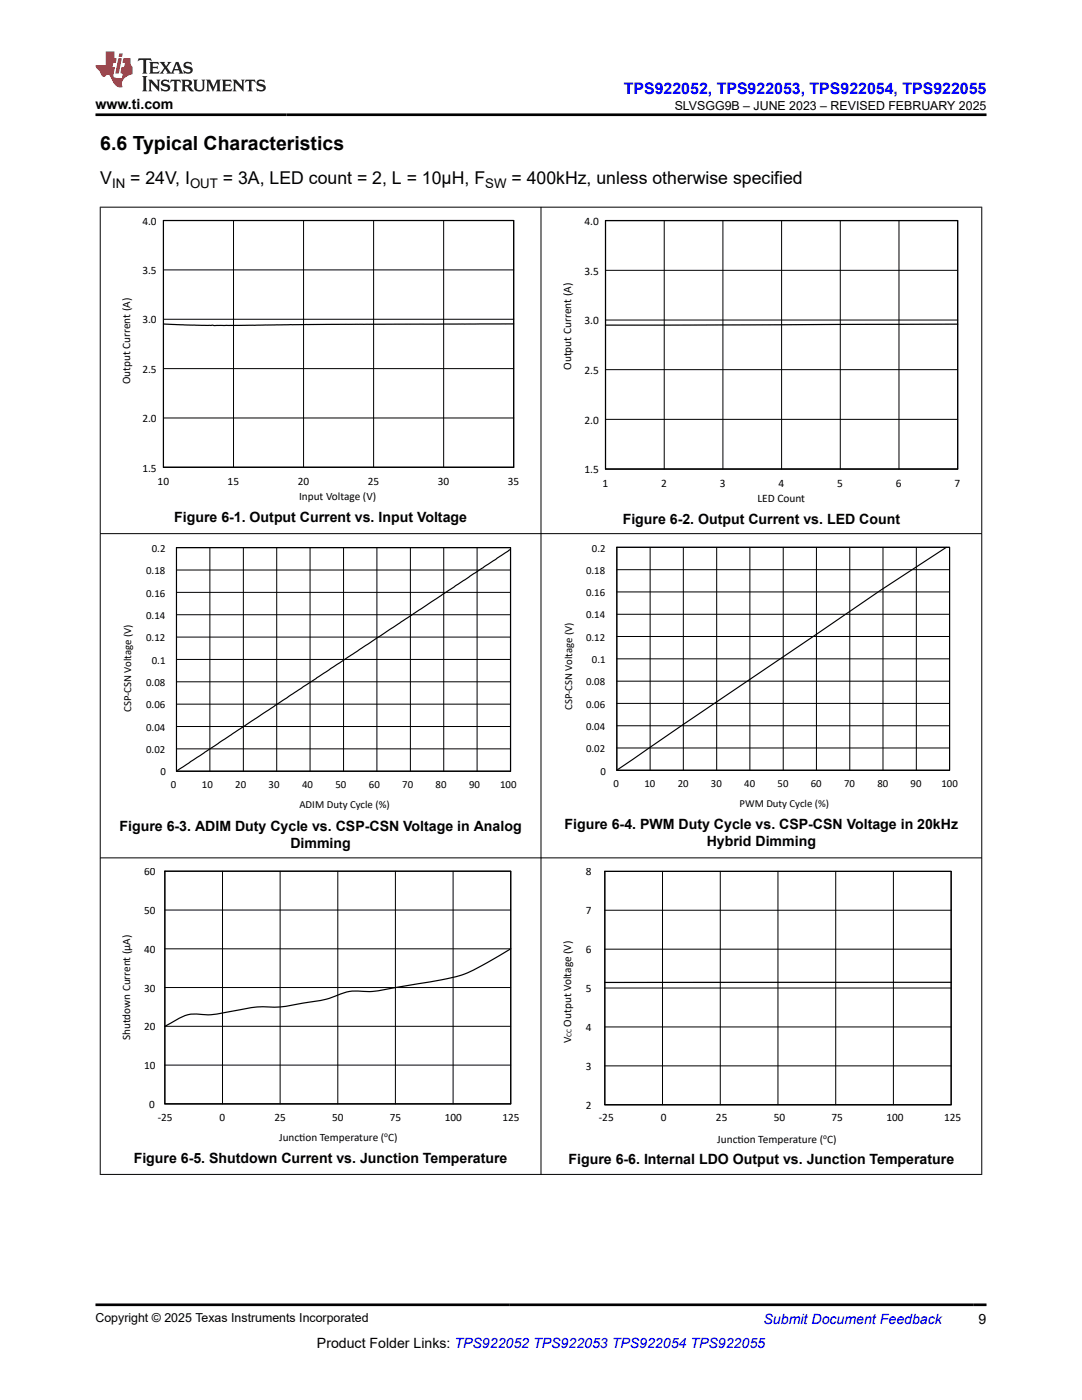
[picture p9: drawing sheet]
<svg xmlns="http://www.w3.org/2000/svg" width="216mm" height="279mm" viewBox="0 0 216 279" stroke-linecap="round" stroke-linejoin="round" font-family="sans-serif">
<g fill="none" stroke="#000" stroke-width=".2">
<path d="M19.9 41.3h176.1M20 41.3v193.1M32.6 53.9h69.9M46.6 44v49.3M60.6 44v49.3M74.6 44v49.3M88.5 44v49.3M107.9 41.3v193.1M120.8 53.9h70.3M132.5 44v49.6M144.2 44v49.6M156 44v49.6"/>
<path d="M167.7 44v49.6M179.4 44v49.6M195.9 41.3v193.1M32.6 73.6h69.9M32.6 63.7h69.9M120.8 73.8h70.3M120.8 63.9h70.3M32.6 83.4h69.9M32.6 93.3v-49.3h69.9v49.3M120.8 83.7h70.3M120.8 93.6v-49.6h70.3v49.6M19.9 106.5h176.1"/>
<path d="M35.2 118.2h66.7M35.2 113.8h66.7M41.9 109.3v44.6M48.6 109.3v44.6M55.2 109.3v44.6M61.9 109.3v44.6M68.6 109.3v44.6M75.2 109.3v44.6M81.9 109.3v44.6M88.5 109.3v44.6M95.2 109.3v44.6M123.1 118.1h66.4"/>
<path d="M123.1 113.7h66.4M129.7 109.2v44.5M136.4 109.2v44.5M143 109.2v44.5M149.6 109.2v44.5M156.3 109.2v44.5M162.9 109.2v44.5M169.6 109.2v44.5M176.2 109.2v44.5M182.8 109.2v44.5M35.2 136.1h66.7M35.2 131.6h66.7"/>
<path d="M35.2 127.1h66.7M35.2 122.7h66.7M123.1 135.9h66.4M123.1 131.5h66.4M123.1 127h66.4M123.1 122.6h66.4M35.2 149.5h66.7M35.2 145h66.7M35.2 140.5h66.7M35.2 153.9v-44.6h66.7v44.6M123.1 149.3h66.4M123.1 144.8h66.4"/>
<path d="M123.1 140.4h66.4M123.1 153.7v-44.5h66.4v44.5M19.9 171.2h176.1M44.4 173.9v46.4M55.9 173.9v46.4M67.4 173.9v46.4M78.9 173.9v46.4M90.4 173.9v46.4M132.2 173.9v46.6M143.7 173.9v46.6M155.2 173.9v46.6M166.8 173.9v46.6"/>
<path d="M178.3 173.9v46.6M32.9 197.1h69M32.9 189.4h69M32.9 181.6h69M120.7 197.2h69.1M120.7 189.4h69.1M120.7 181.7h69.1M32.9 212.6h69M32.9 204.8h69M120.7 212.7h69.1M120.7 204.9h69.1M19.9 234.4h176.1"/>
<path d="M32.9 220.3v-46.4h69v46.4M120.7 220.5v-46.6h69.1v46.6"/>
</g>
<path d="M32.6 44h69.9v49.3h-69.9zM120.8 44h70.3v49.6h-70.3zM102.5 64.6l-41.4 .2-18.3 .2-10.2-.3M191.1 64.7l-70.3 .2M32.6 93.3h69.9M120.8 93.6h70.3M32.9 173.9h69v46.4h-69zM120.7 173.9h69.1v46.6h-69.1zM101.9 189.4l-3.9 2.3a26 26 0 0 1-11.9 4.2l-7.8 1.3a21.6 21.6 0 0 1-7.9 .6l-2 .4a23.6 23.6 0 0 1-7.9 2l-1.3 .2a21.7 21.7 0 0 1-7.2 .5l-2 .2-4 .8a18.6 18.6 0 0 1-7.2 .5 10.5 10.5 0 0 0-5.2 2.1l-.7 .3M189.8 196l-69.1 .1M32.9 220.3h69M120.7 220.5h69.1" fill="none" stroke="#000" stroke-width=".24"/>
<path d="M35.2 109.3h66.7v44.6h-66.7zM101.8 109.7l-66.4 44M123.1 109.2h66.4v44.5h-66.4zM188.8 109.2l-13.1 8.6-52.6 35.9M35.2 153.9h66.7M123.1 153.7h66.4" fill="none" stroke="#000" stroke-width=".23"/>
<path d="M27.7 11.6l-.2 .6 .5-.2h.6v.1v2.2l-.2 .4h1l-.2-.4v-2.2v-.1h.5l.5 .2-.1-.6zM29.8 12.4l.2 .3v1.6l-.2 .4h1.9l.1-.6a1.08 1.08 0 0 1-1.3 .2v-.7h.6l.4 .2v-.7l-.4 .2h-.6v-.5l.2-.2a1 1 0 0 1 1 .3l-.1-.5zM31.8 12.4l1 1.1-1 1.2h.9l-.2-.2 .4-.8 .5 .8-.2 .2h1.6l-.2-.2 .1-.5h1l.1 .5-.1 .2h.9l-.2-.4-.8-1.9h-.5l-1 2.1-.8-1.1 .9-1h-.8l.2 .2-.5 .6-.3-.6 .1-.2zM35.2 12.8l.4 1h-.8zM36.8 12.5a.65 .65 0 0 0-.2 .7 .65 .65 0 0 0 .6 .5l.7 .1 .1 .3a.79 .79 0 0 1-.7 .4 .79 .79 0 0 1-.7-.5l.1 .7 .2-.1a.93 .93 0 0 0 1.1 0 .93 .93 0 0 0 .4-.9 1.46 1.46 0 0 0-1.2-.6l-.1-.3a1.09 1.09 0 0 1 1.2 .2l-.2-.6-.1 .1-.6-.2zM28.4 15.2l.2 .4v2.2l-.2 .4h1l-.2-.4v-2.2l.2-.4zM29.6 15.9l.2 .4v1.5l-.2 .4h.8l-.3-.4v-1.3l1.7 1.8v-2l.2-.4h-.8l.2 .2 .1 1.1-1.2-1.3zM32.3 16a.65 .65 0 0 0-.2 .8 .65 .65 0 0 0 .7 .4l.6 .2 .1 .2a.79 .79 0 0 1-.7 .4 .79 .79 0 0 1-.7-.5l.1 .7 .2-.1a.93 .93 0 0 0 1.1 .1 .93 .93 0 0 0 .4-1 1.46 1.46 0 0 0-1.2-.5l-.1-.4a1.09 1.09 0 0 1 1.2 .2l-.2-.6-.1 .1-.6-.1zM34.1 15.9l-.1 .6a.63 .63 0 0 1 .7-.3l.1 1.6-.3 .4h1l-.2-.4v-1.6a.66 .66 0 0 1 .8 .3l-.1-.6zM36.2 15.9l.2 .4v1.5l-.2 .4h.9l-.2-.2v-.7h.5l.1 .2a.79 .79 0 0 0 1.2 .6l-1-.9a.61 .61 0 0 0 .6-.6 .61 .61 0 0 0-.5-.7zM36.9 16.2h.2a.47 .47 0 0 1 .5 .1 .47 .47 0 0 1 .1 .5l-.2 .1-.6 .1zM38.5 15.9l.2 .2a2.27 2.27 0 0 0 .4 2 1.04 1.04 0 0 0 1.7-.7v-1.3l.2-.2h-.8l.2 .4v1.1a.6 .6 0 0 1-.6 .6 .6 .6 0 0 1-.6-.6v-1.1l.3-.4zM41.1 15.9l.2 .4v1.5l-.2 .4h.7l-.2-.4v-1.4l.9 1.9 .8-1.9v1.4l-.2 .4h1l-.3-.4v-1.5l.3-.4h-.8l-.7 1.5-.7-1.5zM44.3 15.9l.2 .4v1.5l-.2 .4h1.9l.1-.6a1.09 1.09 0 0 1-1.3 .2v-.7h.6l.4 .2v-.6l-.4 .2h-.6v-.6l.2-.1a1.01 1.01 0 0 1 1 .3l-.1-.6zM46.4 15.9l.3 .4v1.5l-.3 .4h.8l-.2-.4v-1.3l1.6 1.8v-2l.2-.4h-.7l.2 .2v1.1l-1.2-1.3zM49 15.9l-.1 .6a.63 .63 0 0 1 .8-.3v1.6l-.3 .4h1l-.2-.4v-1.6a.66 .66 0 0 1 .8 .3l-.1-.6zM51.4 16a.65 .65 0 0 0-.2 .8 .65 .65 0 0 0 .6 .4l.6 .2 .2 .2a.79 .79 0 0 1-.8 .4 .79 .79 0 0 1-.6-.5l.1 .7 .2-.1a.93 .93 0 0 0 1 .1 .93 .93 0 0 0 .5-1 1.46 1.46 0 0 0-1.3-.5l-.1-.4a1.09 1.09 0 0 1 1.3 .2l-.2-.6-.2 .1-.5-.1z" fill="#231f20"/>
<path d="M21.1 10.3v2.7h-2.1l.1 .4 .9 1a.95 .95 0 0 0 .9 .9 .59 .59 0 0 1 .6-.4 .59 .59 0 0 1 .5 .3l.4 .8a1.59 1.59 0 0 0 2.1 1.4 1.61 1.61 0 0 1 1-2.3l1-.3-.1-1.5a1.59 1.59 0 0 1-.4-1.7h-1.4l-.2 .9h.5l-.1 .9h-.5l-.2 .9v.3l.4 .1-.2 .9h-.6a.73 .73 0 0 1-1.1-.7l.3-1.5h-.5l.2-.9h.5l.2-.9h-.5v-1.3zM23.6 11.6l-.6 3.1h.7l.6-3.1zM23.8 10.7l-.1 .6h.7l.1-.6z" fill="#ed1c24"/>
<path d="M19 22.9h177.8M19 260.4h177.8" fill="none" stroke="#000" stroke-width=".53"/>
<text font-size="3.9" x="20" y="29.9">6.6 Typical Characteristics</text>
<g font-size="3.5">
<text x="20" y="36.7">V</text>
<text x="26" y="36.7">= 24V, I</text>
<text x="44.5" y="36.7">= 3A, LED count = 2, L = 10µH, F</text>
<text x="102.1" y="36.7">= 400kHz, unless otherwise specified</text>
</g>
<text font-size="3.2" fill="#00f" x="124.5" y="18.7">TPS922052, TPS922053, TPS922054, TPS922055</text>
<g font-size="2.8">
<text x="19" y="21.8">www.ti.com</text>
<text x="34.8" y="104.1">Figure 6-1. Output Current vs. Input Voltage</text>
<text x="124.3" y="104.5">Figure 6-2. Output Current vs. LED Count</text>
<text x="23.9" y="165.8">Figure 6-3. ADIM Duty Cycle vs. CSP-CSN Voltage in Analog</text>
<text x="112.7" y="165.5">Figure 6-4. PWM Duty Cycle vs. CSP-CSN Voltage in 20kHz</text>
<text x="57.9" y="169.2">Dimming</text>
<text x="141" y="168.9">Hybrid Dimming</text>
<text x="26.7" y="232.1">Figure 6-5. Shutdown Current vs. Junction Temperature</text>
<text x="113.5" y="232.4">Figure 6-6. Internal LDO Output vs. Junction Temperature</text>
<text x="63.2" y="269">Product Folder Links: TPS922052 TPS922053 TPS922054 TPS922055</text>
<text x="195.3" y="264.2">9</text>
</g>
<text font-size="2.8" fill="#00f" x="152.4" y="264.2">Submit Document Feedback</text>
<g font-size="2.6">
<text x="22.4" y="37.4">IN</text>
<text x="37.9" y="37.4">OUT</text>
<text x="96.8" y="37.4">SW</text>
</g>
<g font-size="2.5">
<text x="134.6" y="21.9">SLVSGG9B – JUNE 2023 – REVISED FEBRUARY 2025</text>
<text x="19" y="263.9">Copyright © 2025 Texas Instruments Incorporated</text>
</g>
<g font-size="2.3">
<text x="28.4" y="44.8">4.0</text>
<text x="116.6" y="44.9">4.0</text>
<text x="28.4" y="54.7">3.5</text>
<text x="116.6" y="54.8">3.5</text>
<text x="28.4" y="64.5">3.0</text>
<text x="116.6" y="64.7">3.0</text>
<text x="26" y="76.7" transform="rotate(-90 26 76.7)">Output Current (A)</text>
<text x="28.4" y="74.4">2.5</text>
<text x="114" y="73.8" transform="rotate(-90 114 73.8)">Output Current (A)</text>
<text x="116.6" y="74.6">2.5</text>
<text x="28.4" y="84.2">2.0</text>
<text x="116.6" y="84.5">2.0</text>
<text x="28.4" y="94.1">1.5</text>
<text x="116.6" y="94.5">1.5</text>
<text x="31.4" y="96.8">10</text>
<text x="45.4" y="96.8">15</text>
<text x="59.4" y="96.8">20</text>
<text x="59.7" y="99.8">Input Voltage (V)</text>
<text x="73.4" y="96.8">25</text>
<text x="87.4" y="96.8">30</text>
<text x="101.3" y="96.8">35</text>
<text x="120.2" y="97.2">1</text>
<text x="131.9" y="97.2">2</text>
<text x="143.6" y="97.2">3</text>
<text x="151.1" y="100.2">LED Count</text>
<text x="155.3" y="97.2">4</text>
<text x="167" y="97.2">5</text>
<text x="178.7" y="97.2">6</text>
<text x="190.5" y="97.2">7</text>
<text x="116.9" y="174.7">8</text>
<text x="116.9" y="182.5">7</text>
<text x="116.9" y="190.2">6</text>
<text x="116.9" y="198">5</text>
<text x="114" y="208.2" transform="rotate(-90 114 208.2)">V</text>
<text x="114" y="204.9" transform="rotate(-90 114 204.9)">Output Voltage (V)</text>
<text x="116.9" y="205.8">4</text>
<text x="116.9" y="213.5">3</text>
<text x="116.9" y="221.3">2</text>
<text x="119.5" y="223.7">-25</text>
<text x="131.9" y="223.7">0</text>
<text x="142.9" y="223.7">25</text>
<text x="154.4" y="223.7">50</text>
<text x="165.9" y="223.7">75</text>
<text x="176.9" y="223.7">100</text>
<text x="188.4" y="223.7">125</text>
<text x="143.1" y="228.1">Junct</text>
<text x="147.2" y="228.1">ion Temperature ( C)</text>
</g>
<g font-size="2.2">
<text x="30.3" y="110.1">0.2</text>
<text x="29.2" y="119.1">0.16</text>
<text x="29.2" y="114.6">0.18</text>
<text x="29.2" y="123.5">0.14</text>
<text x="29.2" y="128">0.12</text>
<text x="29.2" y="136.9">0.08</text>
<text x="30.3" y="132.5">0.1</text>
<text x="26.2" y="142.1" transform="rotate(-90 26.2 142.1)">CSP-CSN Voltage (V)</text>
<text x="29.2" y="141.4">0.06</text>
<text x="29.2" y="145.8">0.04</text>
<text x="29.2" y="150.3">0.02</text>
<text x="32" y="154.8">0</text>
<text x="34.1" y="157.3">0</text>
<text x="40.3" y="157.3">10</text>
<text x="46.9" y="157.3">20</text>
<text x="53.6" y="157.3">30</text>
<text x="59.7" y="161.3">ADIM Duty Cycle (%)</text>
<text x="60.3" y="157.3">40</text>
<text x="66.9" y="157.3">50</text>
<text x="73.6" y="157.3">60</text>
<text x="80.3" y="157.3">70</text>
<text x="86.9" y="157.3">80</text>
<text x="93.6" y="157.3">90</text>
<text x="99.8" y="157.3">100</text>
<text x="28.8" y="174.7">60</text>
<text x="28.8" y="182.4">50</text>
<text x="28.8" y="190.2">40</text>
<text x="28.8" y="197.9">30</text>
<text x="26" y="207.6" transform="rotate(-90 26 207.6)">Shutdown Current (μA)</text>
<text x="28.8" y="205.6">20</text>
<text x="28.8" y="213.4">10</text>
<text x="29.8" y="221.1">0</text>
<text x="31.5" y="223.7">-25</text>
<text x="43.8" y="223.7">0</text>
<text x="54.8" y="223.7">25</text>
<text x="55.7" y="227.8">Junct</text>
<text x="59.7" y="227.8">ion Temperature ( C)</text>
<text x="66.3" y="223.7">50</text>
<text x="77.8" y="223.7">75</text>
<text x="88.8" y="223.7">100</text>
<text x="100.3" y="223.7">125</text>
</g>
<g font-size="2.1">
<text x="118.1" y="110.1">0.2</text>
<text x="117" y="119">0.16</text>
<text x="117" y="114.5">0.18</text>
<text x="117" y="123.4">0.14</text>
<text x="117" y="127.9">0.12</text>
<text x="117" y="136.8">0.08</text>
<text x="118.1" y="132.3">0.1</text>
<text x="114.1" y="141.7" transform="rotate(-90 114.1 141.7)">CSP-CSN Voltage (V)</text>
<text x="117" y="141.2">0.06</text>
<text x="117" y="145.7">0.04</text>
<text x="117" y="150.1">0.02</text>
<text x="119.8" y="154.6">0</text>
<text x="122.4" y="157.1">0</text>
<text x="128.6" y="157.1">10</text>
<text x="135.2" y="157.1">20</text>
<text x="141.9" y="157.1">30</text>
<text x="147.6" y="161.1">PWM Duty Cycle (%)</text>
<text x="148.5" y="157.1">40</text>
<text x="155.1" y="157.1">50</text>
<text x="161.8" y="157.1">60</text>
<text x="168.4" y="157.1">70</text>
<text x="175.1" y="157.1">80</text>
<text x="181.7" y="157.1">90</text>
<text x="187.9" y="157.1">100</text>
</g>
<g font-size="1.5">
<text x="114" y="206.9" transform="rotate(-90 114 206.9)">CC</text>
<text x="76.7" y="227">o</text>
<text x="164.3" y="227.3">o</text>
</g>
</svg>
